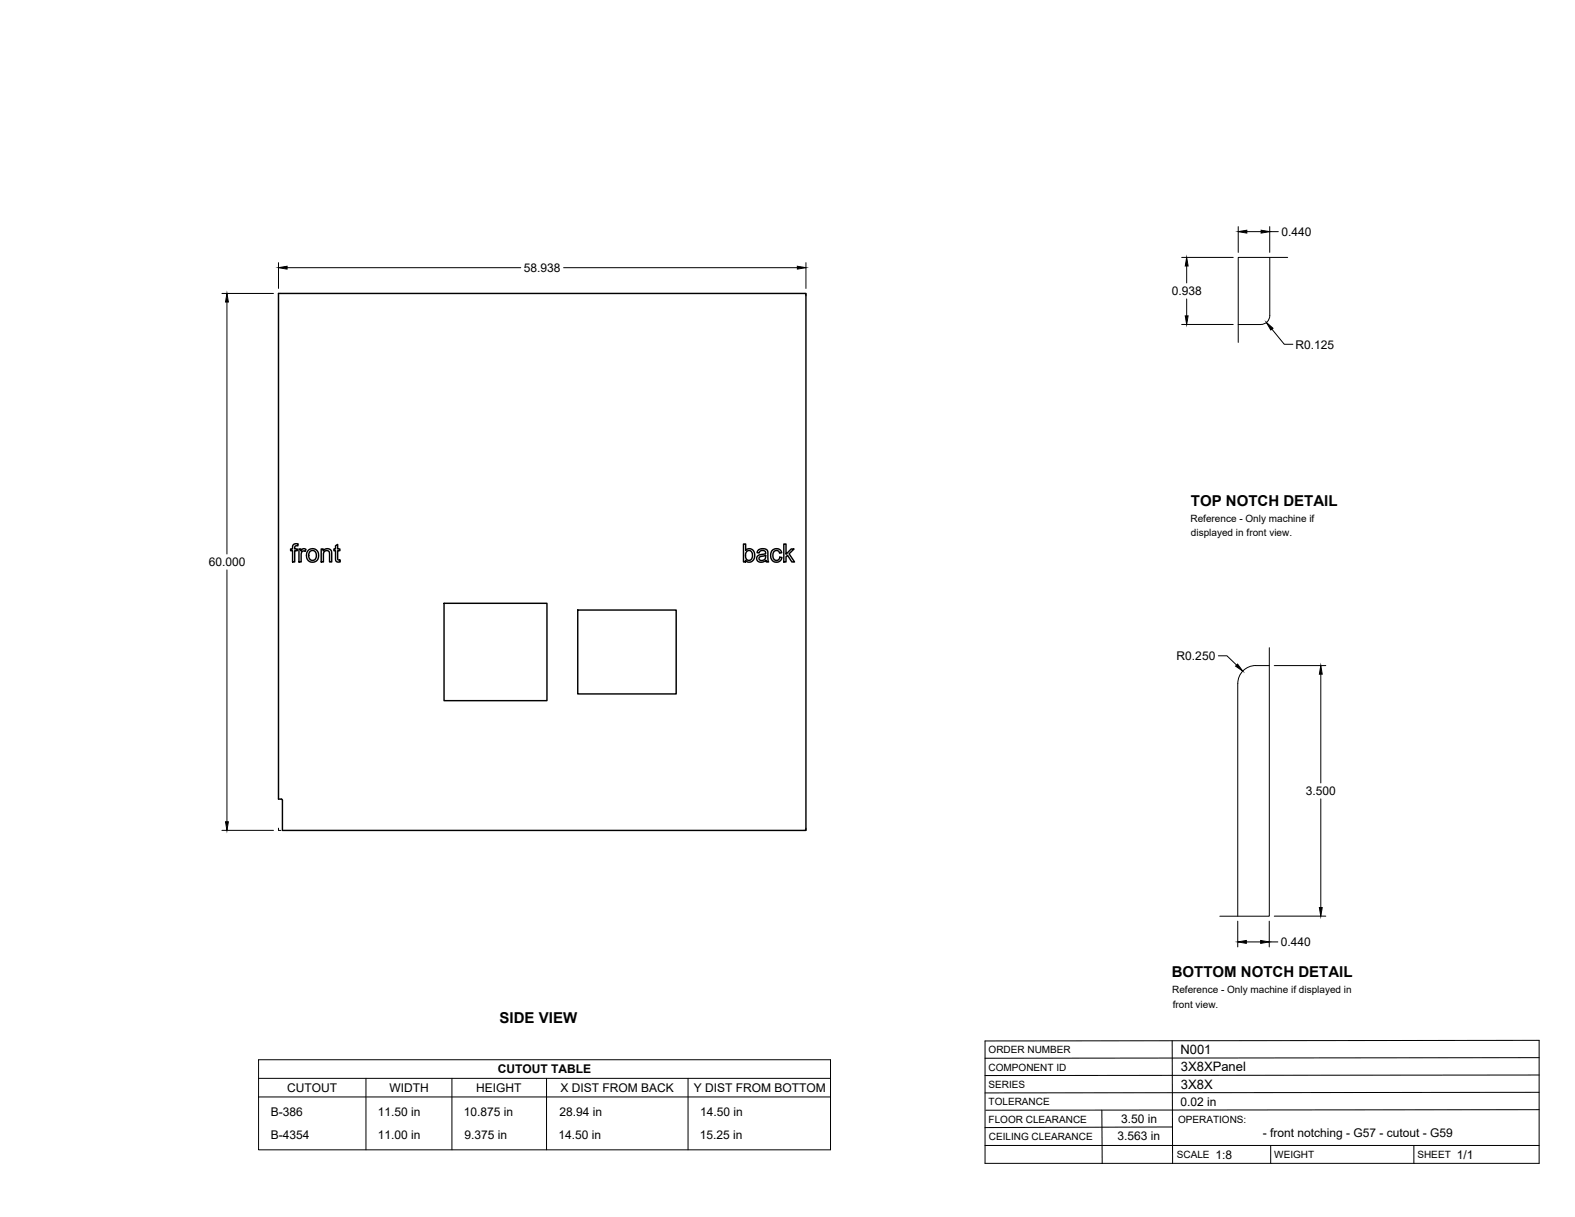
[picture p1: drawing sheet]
<svg xmlns="http://www.w3.org/2000/svg" width="559mm" height="432mm" viewBox="0 0 559 432" stroke-linecap="round" stroke-linejoin="round" font-family="sans-serif">
<!-- layer: Visible -->
<g fill="none" stroke="#000" stroke-width=".51">
<path d="M98.8 104.1h187.1v190.5h-185.7v-10.7l-.2-.3-1.2-.1zM104 193.3l.8-.4 1 .1-.1 .7a.73 .73 0 0 0-.8 0 .73 .73 0 0 0-.3 .7v.4h.9v.6h-.9v4h-.8v-4h-.7v-.6h.7zM106.1 194.8h.7v.7a1.12 1.12 0 0 1 1.8-.6l-.3 .7-.4-.1a1.06 1.06 0 0 0-1.1 1.5v2.4h-.7zM109.5 195.2l.9-.5a2.33 2.33 0 0 1 2.6 2.9 2.33 2.33 0 0 1-3.7 1.3l-.5-1.3a2.56 2.56 0 0 1 .7-2.4zM109.9 195.7l1.3-.4 .9 .8 .1 1.4-.7 1.2-.9 .1-.9-.7-.2-1.2zM114 194.8h.7v.6a1.64 1.64 0 0 1 1.9-.7 1.64 1.64 0 0 1 1.1 1.9v2.8h-.8l-.1-3.7-.8-.4-.9 .4-.4 .7v3h-.7zM119 193.6l.8-.4v1.6h.8v.6h-.8v3.1l.8 .2 .1 .7h-.6a1.02 1.02 0 0 1-1.1-1.4v-2.6h-.5v-.6h.5zM263.8 193h.8v2.3a1.92 1.92 0 0 1 2.3-.3 1.92 1.92 0 0 1 .9 2.3l-.3 1.1a1.74 1.74 0 0 1-3 .4v.6h-.7zM265 195.7l.9-.4 .7 .4 .4 1.2-.3 1.3a1.2 1.2 0 0 1-1.4 .5 1.2 1.2 0 0 1-.8-1.3l.1-1zM268.9 195.3l.7-.5 1.1-.1 1.5 .5 .2 .5 .3 3.7h-.8l-.2-.6a1.76 1.76 0 0 1-1.9 .8 1.76 1.76 0 0 1-1.3-1.7l.7-.9 1.6-.3a.68 .68 0 0 0 .8-.7 .68 .68 0 0 0-.8-.7 1.11 1.11 0 0 0-1.5 .9l-.7-.1zM269.5 197.7l1.4-.4a.43 .43 0 0 1 .5-.2 .43 .43 0 0 1 .3 .6 1.25 1.25 0 0 1-1 1.1 1.25 1.25 0 0 1-1.4-.7zM274 195.3a1.95 1.95 0 0 1 1.9-.6 1.95 1.95 0 0 1 1.4 1.4l-.7 .2a1.26 1.26 0 0 0-1.6-.9 1.26 1.26 0 0 0-.8 1.7l.2 1.1 .6 .6a1.14 1.14 0 0 0 1.6-1.1l.8 .1-.3 .9a2.06 2.06 0 0 1-2.5 .6 2.06 2.06 0 0 1-1.2-2.2z"/>
<path d="M278.1 193h.8v3.7l1.8-1.9h1l-1.7 1.7 1.9 2.9h-1l-1.5-2.4-.5 .5v1.9h-.8zM157.5 214.1h36.6v34.5h-36.6zM205 216.5h34.9v29.7h-34.9z"/>
</g>
<!-- layer: Reference -->
<path d="M450.5 91.3v20.7a3.2 3.2 0 0 1-3.2 3.1h-8M456.9 91.3h-17.6v30.2M99.6 104.1h-.8v.8M285.1 104.1h.8v.8M450.3 236.2a12.8 12.8 0 0 0-7.7 .6 6.4 6.4 0 0 0-3.4 5.7l-.1 82.6M450.3 229.8v95.3h-17.5M98.8 293.8v.8h.8M285.9 293.8v.8h-.8" fill="none" stroke="#000" stroke-width=".35"/>
<!-- layer: Titleblock -->
<path d="M349.5 369.3l196.6-.2v43.7h-196.6zM415.9 369.3l.1 43.5M546.1 375.3l-196.6 .2M390.9 393.9l.2 18.9M416 399.9l-66.5 .2M546.1 393.7l-196.3 .2M546.1 387.6l-196.6 .2M546.1 381.4l-196.6 .2M349.5 406.4h196.6M450.8 406.4v6.4M501.6 406.4v6.4" fill="none" stroke="#000" stroke-width=".36"/>
<!-- layer: Custom Tables -->
<path d="M91.7 376h203v32h-203zM91.7 382.6h203M91.7 389.2h203M129.8 382.6v25.4M160.3 382.6v25.4M193.9 382.6v25.4M244.1 382.6v25.4" fill="none" stroke="#000" stroke-width=".35"/>
<!-- layer: FD_Dimensions -->
<g fill="none" stroke="#000" stroke-width=".35">
<path d="M98.8 93.2v9.1M101.9 95h82.9M200 95h82.9M285.9 93.2v9.1M419.2 91.3h18.3M421 94.4v6M439.3 80.4v9.2M442.4 82.2h5M450.5 80.4v9.2M450.5 82.2h3M78.7 104.1h18.3M80.5 107.2v89.4"/>
<path d="M419.2 115.1h18.3M421 106.1v6M451.3 116.8l4.4 5.4h3M80.5 202.2v89.4M432.3 232.7h3l3.4 3.3M452.1 236.2h18.3M468.6 239.2v38.6M78.7 294.6h18.3M468.6 283.4v38.6M439.1 326.8v9.2M442.2 334.2h5.1M450.3 326.8v9.2"/>
<path d="M450.3 334.2h3.1M452.1 325.1h18.3"/>
</g>
<g fill="#000" stroke="#000" stroke-width=".35">
<path d="M98.8 95l3.1-.5v1zM282.9 94.5l3 .5-3 .5zM421 91.3l.5 3.1h-1zM439.3 82.2l3.1-.5v1zM447.4 81.7l3.1 .5-3.1 .5zM80.5 104.1l.5 3.1h-1zM420.5 112.1h1l-.5 3zM449.3 114.4l2.4 2.1-.8 .6zM439.1 235.6l1.8 2.5-2.5-1.8zM468.6 236.2l.5 3h-1zM80 291.6h1l-.5 3zM439.1 334.2l3.1-.5v1z"/>
<path d="M447.3 333.7l3 .5-3 .5zM468.1 322h1l-.5 3.1z"/>
</g>
<g font-size="5.3">
<text x="422.6" y="179.5">TOP NOTCH DETAIL</text>
<text x="415.8" y="346.8">BOTTOM NOTCH DETAIL</text>
<text x="177.3" y="363.1">SIDE VIEW</text>
</g>
<g font-size="4.6">
<text x="418.8" y="373.8">N001</text>
<text x="419" y="380.1">3X8XPanel</text>
<text x="419" y="386.2">3X8X</text>
</g>
<g font-size="4.3">
<text x="454.6" y="83.7">0.440</text>
<text x="185.9" y="96.5">58.938</text>
<text x="415.7" y="104.7">0.938</text>
<text x="459.6" y="123.7">R0.125</text>
<text x="74" y="200.9">60.000</text>
<text x="417.5" y="234.2">R0.250</text>
<text x="463.3" y="282.1">3.500</text>
<text x="454.5" y="335.7">0.440</text>
<text x="176.6" y="380.8">CUTOUT TABLE</text>
<text x="101.9" y="387.4">CUTOUT</text>
<text x="138.2" y="387.4">WIDTH</text>
<text x="169" y="387.4">HEIGHT</text>
<text x="198.9" y="387.4">X DIST FROM BACK</text>
<text x="246.1" y="387.4">Y DIST FROM BOTTOM</text>
<text x="418.8" y="392.4">0.02 in</text>
<text x="96.1" y="396.1">B-386</text>
<text x="134.1" y="396.1">11.50 in</text>
<text x="164.6" y="396.1">10.875 in</text>
<text x="198.5" y="396.1">28.94 in</text>
<text x="248.4" y="396.1">14.50 in</text>
<text x="397.8" y="398.3">3.50 in</text>
<text x="96.1" y="404">B-4354</text>
<text x="134" y="404">11.00 in</text>
<text x="164.8" y="404">9.375 in</text>
<text x="198.1" y="404">14.50 in</text>
<text x="248.3" y="404">15.25 in</text>
<text x="396.5" y="404.3">3.563 in</text>
<text x="448.1" y="403.3">- front notching - G57 - cutout - G59</text>
<text x="431.3" y="411.1">1:8</text>
<text x="516.9" y="411.1">1/1</text>
</g>
<g font-size="3.5">
<text x="422.4" y="185">Reference - Only machine if</text>
<text x="422.6" y="190.2">displayed in front view.</text>
<text x="415.9" y="352.4">Reference - Only machine if displayed in</text>
<text x="416.1" y="357.5">front view.</text>
<text x="350.8" y="373.6">ORDER NUMBER</text>
<text x="350.8" y="379.9">COMPONENT ID</text>
<text x="350.8" y="386.1">SERIES</text>
<text x="350.8" y="392.2">TOLERANCE</text>
<text x="350.8" y="398.4">FLOOR CLEARANCE</text>
<text x="418" y="398.4">OPERATIONS:</text>
<text x="350.8" y="404.4">CEILING CLEARANCE</text>
<text x="417.5" y="410.9">SCALE</text>
<text x="452.1" y="410.9">WEIGHT</text>
<text x="502.9" y="410.9">SHEET</text>
</g>
</svg>
